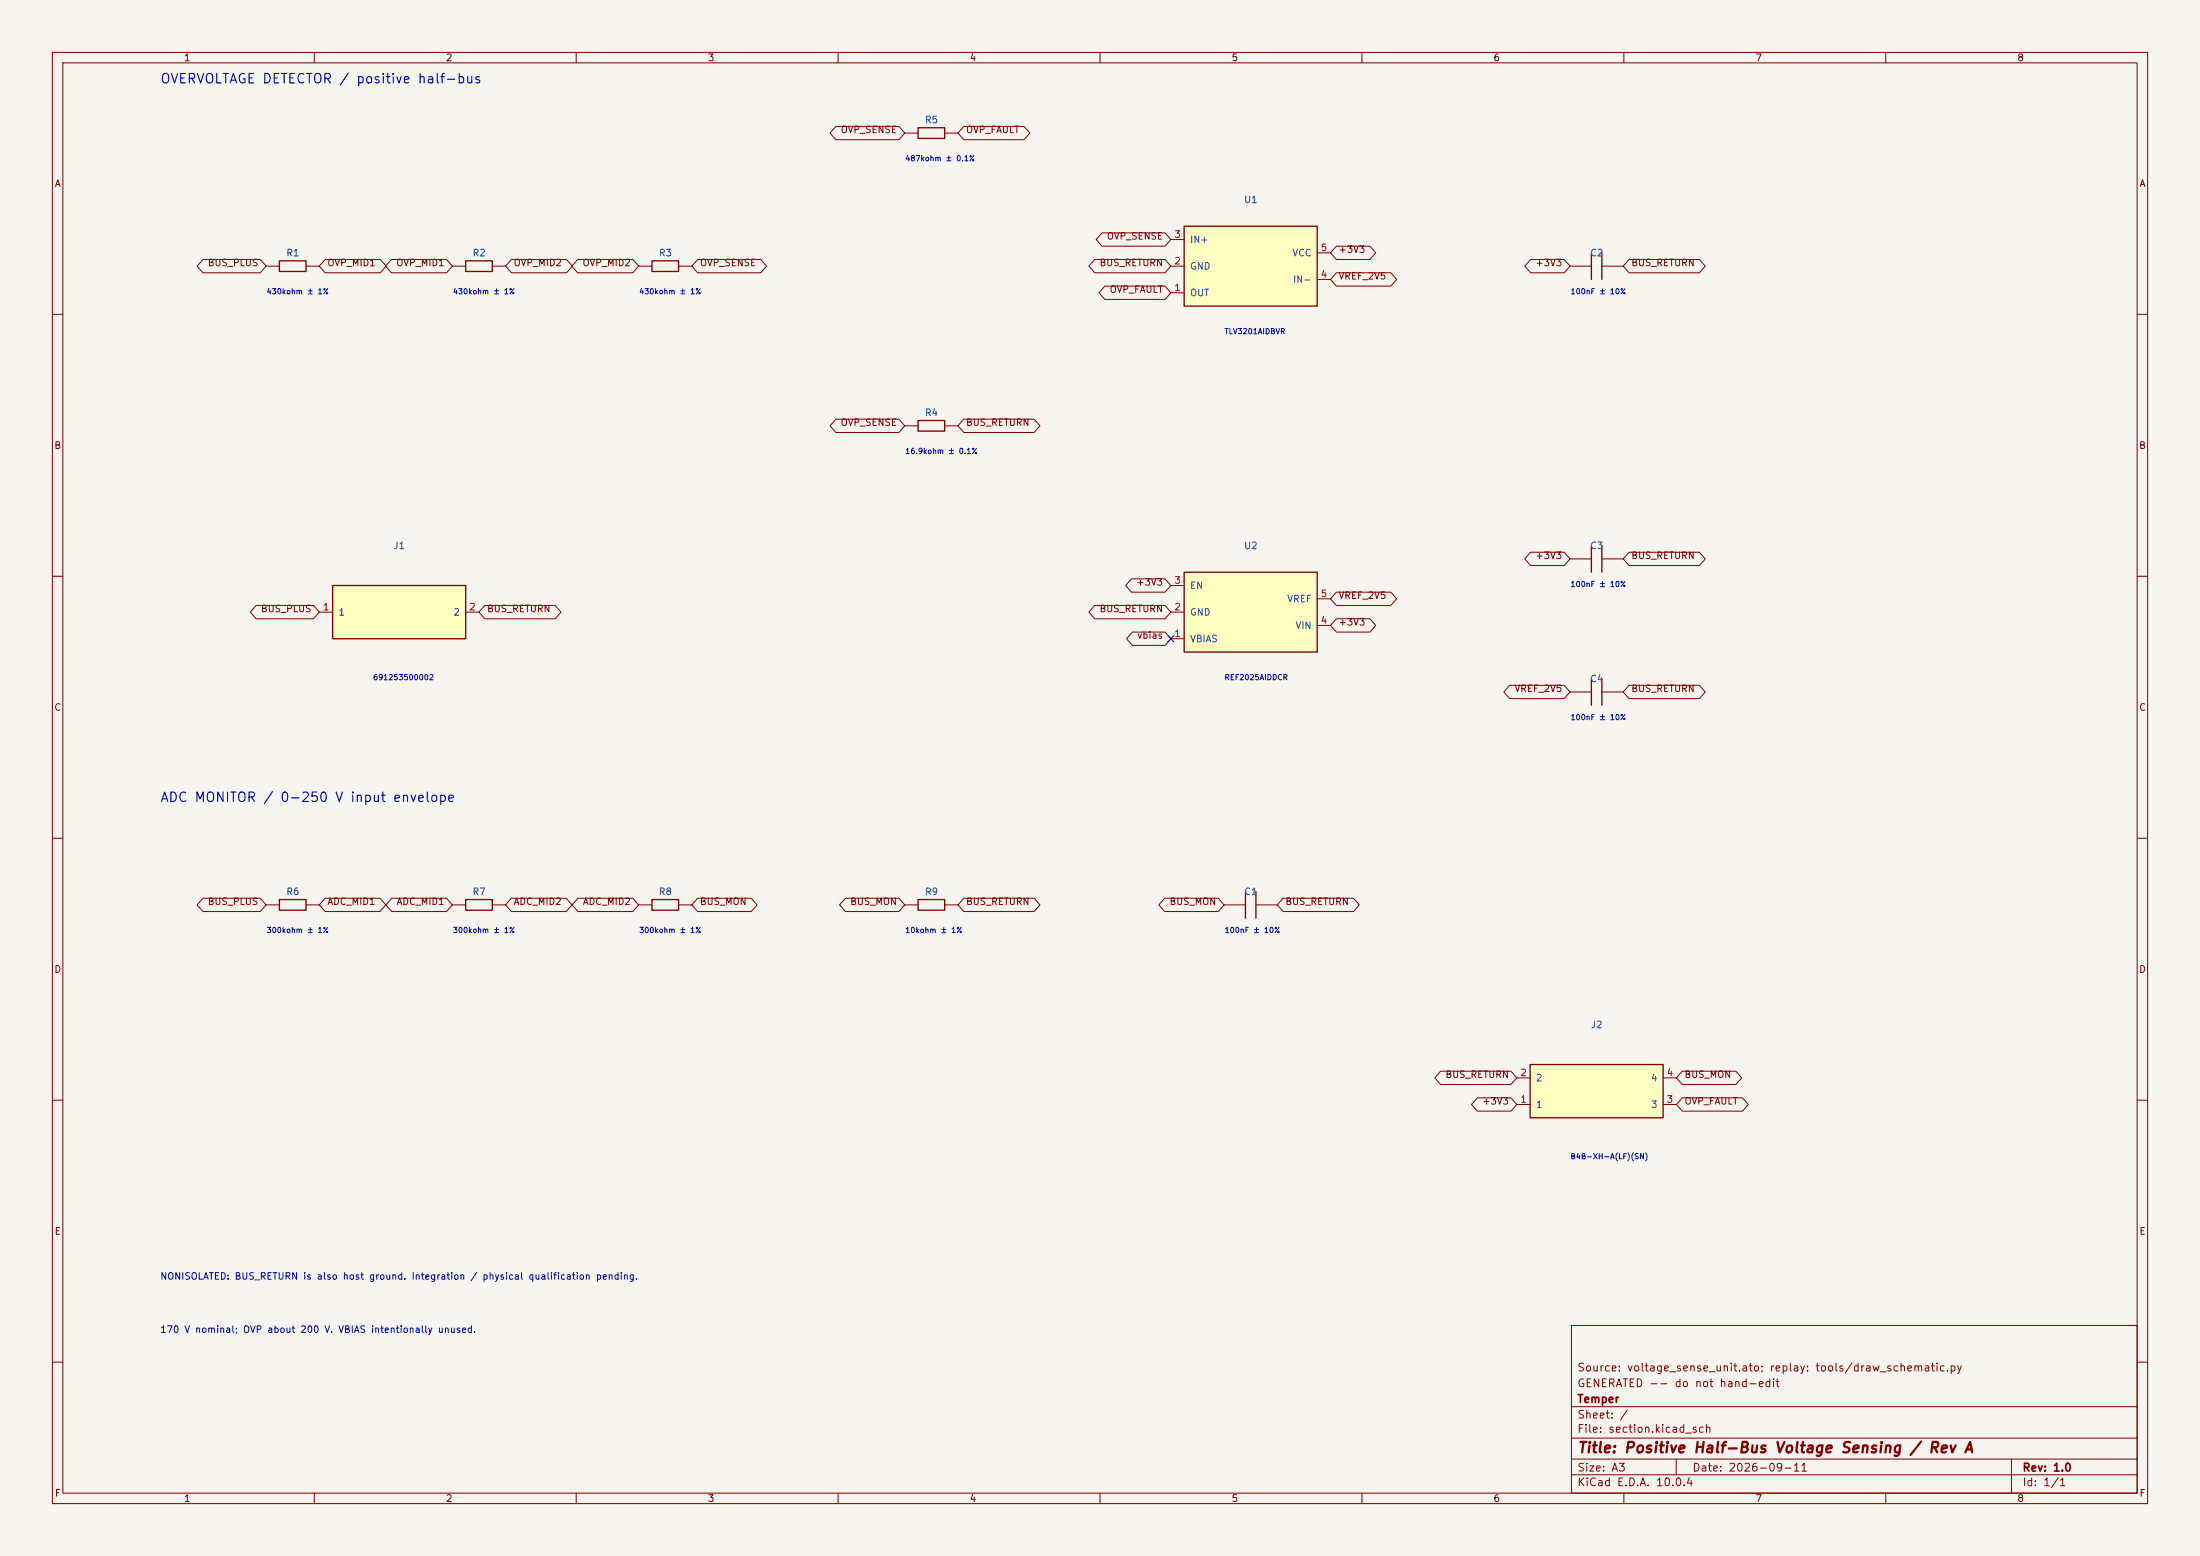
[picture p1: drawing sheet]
<svg xmlns="http://www.w3.org/2000/svg" width="420mm" height="297mm" viewBox="0 0 420 297" stroke-linecap="round" stroke-linejoin="round" font-family="sans-serif">
<path d="M0 0h420v297h-420z" fill="#f5f4ef" stroke="#f5f4ef" stroke-width=".19"/>
<g fill="none" stroke="#840000" stroke-width=".19">
<path d="M10 10h400v277h-400zM12 12h396v273h-396zM60 10v2M110 10v2M160 10v2M210 10v2M260 10v2M310 10v2M360 10v2M50.8 50.8h2.5M58.4 50.8h2.6M10 60h2"/>
<path d="M408 60h2M10 110h2M408 110h2M10 160h2M408 160h2M10 210h2M408 210h2M300 253h108v32h-108zM10 260h2M300 278.5h108M300 274.5h108M300 268.5h108"/>
<path d="M320 278.5v3M384 278.5v6.5M408 260h2M60 285v2M110 285v2M160 285v2M210 285v2M260 285v2M300 281.5h108M310 285v2M360 285v2"/>
</g>
<path d="M53.3 49.8h5.1v2h-5.1z" fill="none" stroke="#840000" stroke-width=".25"/>
<path d="M292.1 203.2h25.4v10.2h-25.4z" fill="#ffffc2"/>
<path d="M303.8 129.5v5.1M305.8 129.5v5.1M175.3 171.7h5v2h-5zM237.8 170.2v5.1M239.8 170.2v5.1M292.1 203.2h25.4v10.2h-25.4z" fill="none" stroke="#840000" stroke-width=".25"/>
<path d="M299.7 132.1h4.1M305.8 132.1h4.1M172.7 172.7h2.6M180.3 172.7h2.6M233.7 172.7h4.1M239.8 172.7h4M289.6 210.8h2.5M289.6 205.7h2.5M317.5 210.8h2.5M317.5 205.7h2.5" fill="none" stroke="#840000" stroke-width=".19"/>
<path d="M226.1 43.2h25.4v15.2h-25.4z" fill="#ffffc2"/>
<path d="M226.1 43.2h25.4v15.2h-25.4zM175.3 80.3h5v2h-5z" fill="none" stroke="#840000" stroke-width=".25"/>
<path d="M223.5 55.9h2.6M223.5 50.8h2.6M223.5 45.7h2.6M251.5 53.3h2.5M251.5 48.3h2.5M172.7 81.3h2.6M180.3 81.3h2.6" fill="none" stroke="#840000" stroke-width=".19"/>
<path d="M226.1 109.2h25.4v15.3h-25.4z" fill="#ffffc2"/>
<path d="M226.1 109.2h25.4v15.3h-25.4zM53.3 171.7h5.1v2h-5.1z" fill="none" stroke="#840000" stroke-width=".25"/>
<path d="M223.5 116.8h2.6M223.5 111.8h2.6M251.5 119.4h2.5M251.5 114.3h2.5M223.5 121.9h2.6M50.8 172.7h2.5M58.4 172.7h2.6" fill="none" stroke="#840000" stroke-width=".19"/>
<path d="M63.5 111.8h25.4v10.1h-25.4z" fill="#ffffc2"/>
<path d="M175.3 24.4h5v2h-5zM88.9 49.8h5.1v2h-5.1zM124.5 49.8h5v2h-5zM303.8 48.3v5M305.8 48.3v5M63.5 111.8h25.4v10.1h-25.4zM303.8 104.1v5.1M305.8 104.1v5.1M88.9 171.7h5.1v2h-5.1zM124.5 171.7h5v2h-5z" fill="none" stroke="#840000" stroke-width=".25"/>
<g fill="none" stroke="#840000" stroke-width=".19">
<path d="M159.6 24.1h12l1.1 1.3-1.1 1.3h-12l-1.1-1.3zM172.7 25.4h2.6M180.3 25.4h2.6M184 24.1h11.5l1.1 1.3-1.1 1.3h-11.5l-1.1-1.3zM38.7 49.5h11l1.1 1.3-1.1 1.3h-11l-1.1-1.3zM62.1 49.5h10.5l1.1 1.3-1.1 1.3h-10.5l-1.1-1.3zM74.7 49.5h10.5l1.2 1.3-1.2 1.3h-10.5l-1.1-1.3zM86.4 50.8h2.5M94 50.8h2.5M97.6 49.5h10.6l1.1 1.3-1.1 1.3h-10.6l-1.1-1.3zM110.3 49.5h10.5l1.1 1.3-1.1 1.3h-10.5l-1.1-1.3zM121.9 50.8h2.6"/>
<path d="M129.5 50.8h2.6M133.2 49.5h12l1.1 1.3-1.1 1.3h-12l-1.1-1.3zM209 49.5h13.4l1.1 1.3-1.1 1.3h-13.4l-1.1-1.3zM210.4 44.4h12l1.1 1.3-1.1 1.3h-12l-1.1-1.3zM210.9 54.6h11.5l1.1 1.3-1.1 1.3h-11.5l-1.1-1.3zM255.1 47h6.4l1.1 1.3-1.1 1.2h-6.4l-1.1-1.2zM255.1 52.1h10.4l1.1 1.2-1.1 1.3h-10.4l-1.1-1.3zM292.2 49.5h6.4l1.1 1.3-1.1 1.3h-6.4l-1.1-1.3zM299.7 50.8h4.1M305.8 50.8h4.1M311 49.5h13.4l1.1 1.3-1.1 1.3h-13.4l-1.1-1.3zM159.6 80h12l1.1 1.3-1.1 1.3h-12l-1.1-1.3z"/>
<path d="M184 80h13.4l1.1 1.3-1.1 1.3h-13.4l-1.1-1.3zM48.9 115.6h10.9l1.2 1.2-1.2 1.3h-10.9l-1.1-1.3zM61 116.8h2.5M88.9 116.8h2.5M92.6 115.6h13.4l1.1 1.2-1.1 1.3h-13.4l-1.2-1.3zM209 115.6h13.4l1.1 1.2-1.1 1.3h-13.4l-1.1-1.3zM216 110.5h6.4l1.1 1.3-1.1 1.2h-6.4l-1.1-1.2zM255.1 118.1h6.4l1.1 1.3-1.1 1.3h-6.4l-1.1-1.3zM255.1 113h10.4l1.1 1.3-1.1 1.3h-10.4l-1.1-1.3zM292.2 105.4h6.4l1.1 1.3-1.1 1.3h-6.4l-1.1-1.3zM299.7 106.7h4.1M305.8 106.7h4.1"/>
<path d="M311 105.4h13.4l1.1 1.3-1.1 1.3h-13.4l-1.1-1.3zM216.2 120.6h6.2l1.1 1.3-1.1 1.3h-6.2l-1.1-1.3zM288.2 130.8h10.4l1.1 1.3-1.1 1.3h-10.4l-1.1-1.3zM311 130.8h13.4l1.1 1.3-1.1 1.3h-13.4l-1.1-1.3zM38.7 171.4h11l1.1 1.3-1.1 1.3h-11l-1.1-1.3zM62.1 171.4h10.4l1.1 1.3-1.1 1.3h-10.4l-1.1-1.3zM74.8 171.4h10.4l1.2 1.3-1.2 1.3h-10.4l-1.1-1.3zM86.4 172.7h2.5M94 172.7h2.5M97.6 171.4h10.5l1.1 1.3-1.1 1.3h-10.5l-1.1-1.3zM110.3 171.4h10.5l1.1 1.3-1.1 1.3h-10.5l-1.1-1.3zM121.9 172.7h2.6"/>
<path d="M129.5 172.7h2.6M133.2 171.4h10.2l1.1 1.3-1.1 1.3h-10.2l-1.1-1.3zM161.4 171.4h10.2l1.1 1.3-1.1 1.3h-10.2l-1.1-1.3zM184 171.4h13.4l1.1 1.3-1.1 1.3h-13.4l-1.1-1.3zM222.3 171.4h10.3l1.1 1.3-1.1 1.3h-10.3l-1.1-1.3zM245 171.4h13.4l1.1 1.3-1.1 1.3h-13.4l-1.2-1.3zM275 204.5h13.4l1.2 1.2-1.2 1.3h-13.4l-1.1-1.3zM282 209.5h6.4l1.2 1.3-1.2 1.3h-6.4l-1.1-1.3zM321.2 204.5h10.2l1.1 1.2-1.1 1.3h-10.2l-1.2-1.3zM321.2 209.5h11.4l1.2 1.3-1.2 1.3h-11.4l-1.2-1.3z"/>
</g>
<path d="M222.9 121.3l1.2 1.2M224.1 121.3l-1.2 1.2" fill="none" stroke="#000084" stroke-width=".19"/>
<text font-size="2" fill="#840000" x="301" y="277.8">Title: Positive Half-Bus Voltage Sensing / Rev A</text>
<g font-size="1.8" fill="#0000c2">
<text x="30.5" y="16.4">OVERVOLTAGE DETECTOR / positive half-bus</text>
<text x="30.5" y="153.5">ADC MONITOR / 0-250 V input envelope</text>
</g>
<g font-size="1.5" fill="#840000">
<text x="301" y="262.1">Source: voltage_sense_unit.ato; replay: tools/draw_schematic.py</text>
<text x="301" y="268.1">Temper</text>
<text x="301" y="265.1">GENERATED -- do not hand-edit</text>
<text x="301" y="273.8">File: section.kicad_sch</text>
<text x="301" y="271.1">Sheet: /</text>
<text x="301" y="281.2">Size: A3</text>
<text x="323" y="281.2">Date: 2026-09-11</text>
<text x="386" y="281.2">Rev: 1.0</text>
<text x="301" y="284">KiCad E.D.A. 10.0.4</text>
<text x="386" y="284">Id: 1/1</text>
</g>
<g font-size="1.3" fill="#840000">
<text x="35" y="12">1</text>
<text x="85" y="12">2</text>
<text x="135" y="12">3</text>
<text x="185" y="12">4</text>
<text x="235" y="12">5</text>
<text x="285" y="12">6</text>
<text x="335" y="12">7</text>
<text x="385" y="12">8</text>
<text x="160.4" y="25.7">OVP_SENSE</text>
<text x="184.3" y="25.7">OVP_FAULT</text>
<text x="10.3" y="36">A</text>
<text x="408.3" y="36">A</text>
<text x="211.2" y="46">OVP_SENSE</text>
<text x="39.6" y="51.1">BUS_PLUS</text>
<text x="62.4" y="51.1">OVP_MID1</text>
<text x="75.5" y="51.1">OVP_MID1</text>
<text x="97.9" y="51.1">OVP_MID2</text>
<text x="111.1" y="51.1">OVP_MID2</text>
<text x="133.5" y="51.1">OVP_SENSE</text>
<text x="209.8" y="51.1">BUS_RETURN</text>
<text x="255.4" y="48.6">+3V3</text>
<text x="255.4" y="53.7">VREF_2V5</text>
<text x="293" y="51.1">+3V3</text>
<text x="311.3" y="51.1">BUS_RETURN</text>
<text x="211.7" y="56.2">OVP_FAULT</text>
<text x="160.4" y="81.6">OVP_SENSE</text>
<text x="184.3" y="81.6">BUS_RETURN</text>
<text x="10.3" y="86">B</text>
<text x="408.2" y="86">B</text>
<text x="293" y="107">+3V3</text>
<text x="311.3" y="107">BUS_RETURN</text>
<text x="216.8" y="112.1">+3V3</text>
<text x="49.7" y="117.2">BUS_PLUS</text>
<text x="92.9" y="117.2">BUS_RETURN</text>
<text x="209.8" y="117.2">BUS_RETURN</text>
<text x="255.4" y="119.7">+3V3</text>
<text x="255.4" y="114.6">VREF_2V5</text>
<text x="217" y="122.2">vbias</text>
<text x="10.3" y="136">C</text>
<text x="289" y="132.4">VREF_2V5</text>
<text x="311.3" y="132.4">BUS_RETURN</text>
<text x="408.2" y="136">C</text>
<text x="39.6" y="173">BUS_PLUS</text>
<text x="62.4" y="173">ADC_MID1</text>
<text x="75.6" y="173">ADC_MID1</text>
<text x="97.9" y="173">ADC_MID2</text>
<text x="111.2" y="173">ADC_MID2</text>
<text x="133.5" y="173">BUS_MON</text>
<text x="162.2" y="173">BUS_MON</text>
<text x="184.3" y="173">BUS_RETURN</text>
<text x="223.2" y="173">BUS_MON</text>
<text x="245.3" y="173">BUS_RETURN</text>
<text x="10.3" y="186">D</text>
<text x="408.2" y="186">D</text>
<text x="275.8" y="206.1">BUS_RETURN</text>
<text x="321.5" y="206.1">BUS_MON</text>
<text x="282.8" y="211.1">+3V3</text>
<text x="321.5" y="211.1">OVP_FAULT</text>
<text x="10.3" y="236">E</text>
<text x="408.3" y="236">E</text>
<text x="10.3" y="286">F</text>
<text x="35" y="287">1</text>
<text x="85" y="287">2</text>
<text x="135" y="287">3</text>
<text x="185" y="287">4</text>
<text x="235" y="287">5</text>
<text x="285" y="287">6</text>
<text x="335" y="287">7</text>
<text x="385" y="287">8</text>
<text x="408.3" y="286">F</text>
</g>
<g font-size="1.3" fill="#006464">
<text x="176.5" y="23.8">R5</text>
<text x="237.4" y="39.1">U1</text>
<text x="227.1" y="46.7">IN+</text>
<text x="54.5" y="49.2">R1</text>
<text x="90.1" y="49.2">R2</text>
<text x="125.7" y="49.2">R3</text>
<text x="227.1" y="51.8">GND</text>
<text x="246.6" y="49.2">VCC</text>
<text x="303.5" y="49.2">C2</text>
<text x="227.1" y="56.9">OUT</text>
<text x="246.7" y="54.3">IN-</text>
<text x="176.5" y="79.7">R4</text>
<text x="75" y="105.1">J1</text>
<text x="237.4" y="105.1">U2</text>
<text x="303.5" y="105.1">C3</text>
<text x="227.1" y="112.7">EN</text>
<text x="64.5" y="117.8">1</text>
<text x="86.5" y="117.8">2</text>
<text x="227.1" y="117.8">GND</text>
<text x="245.6" y="115.3">VREF</text>
<text x="227.1" y="122.9">VBIAS</text>
<text x="247.2" y="120.4">VIN</text>
<text x="303.5" y="130.5">C4</text>
<text x="54.5" y="171.2">R6</text>
<text x="90.1" y="171.2">R7</text>
<text x="125.7" y="171.2">R8</text>
<text x="176.5" y="171.2">R9</text>
<text x="237.4" y="171.2">C1</text>
<text x="303.6" y="196.6">J2</text>
<text x="293.1" y="206.7">2</text>
<text x="315.1" y="206.7">4</text>
<text x="293.1" y="211.8">1</text>
<text x="315.1" y="211.8">3</text>
</g>
<g font-size="1.3" fill="#a90000">
<text x="224.1" y="45.7">3</text>
<text x="224.1" y="50.8">2</text>
<text x="252" y="53.3">4</text>
<text x="252" y="48.2">5</text>
<text x="224.1" y="55.9">1</text>
<text x="224.1" y="111.7">3</text>
<text x="61.5" y="116.8">1</text>
<text x="89.5" y="116.8">2</text>
<text x="224.1" y="116.8">2</text>
<text x="252" y="119.4">4</text>
<text x="252" y="114.3">5</text>
<text x="224.1" y="121.9">1</text>
<text x="290.1" y="205.7">2</text>
<text x="318.1" y="205.7">4</text>
<text x="290.1" y="210.8">1</text>
<text x="318.1" y="210.8">3</text>
</g>
<g font-size="1.3" fill="#0000c2">
<text x="30.5" y="244.6">NONISOLATED: BUS_RETURN is also host ground. Integration / physical qualification pending.</text>
<text x="30.5" y="254.7">170 V nominal; OVP about 200 V. VBIAS intentionally unused.</text>
</g>
<g font-size="1" fill="#0000c2">
<text x="172.7" y="31">487kohm ± 0.1%</text>
<text x="50.8" y="56.4">430kohm ± 1%</text>
<text x="86.4" y="56.4">430kohm ± 1%</text>
<text x="121.9" y="56.4">430kohm ± 1%</text>
<text x="299.7" y="56.4">100nF ± 10%</text>
<text x="233.7" y="64">TLV3201AIDBVR</text>
<text x="172.7" y="86.9">16.9kohm ± 0.1%</text>
<text x="299.7" y="112.3">100nF ± 10%</text>
<text x="71.1" y="130.1">691253500002</text>
<text x="233.7" y="130.1">REF2025AIDDCR</text>
<text x="299.7" y="137.7">100nF ± 10%</text>
<text x="50.8" y="178.3">300kohm ± 1%</text>
<text x="86.4" y="178.3">300kohm ± 1%</text>
<text x="121.9" y="178.3">300kohm ± 1%</text>
<text x="172.7" y="178.3">10kohm ± 1%</text>
<text x="233.7" y="178.3">100nF ± 10%</text>
<text x="299.7" y="221.5">B4B-XH-A(LF)(SN)</text>
</g>
</svg>
